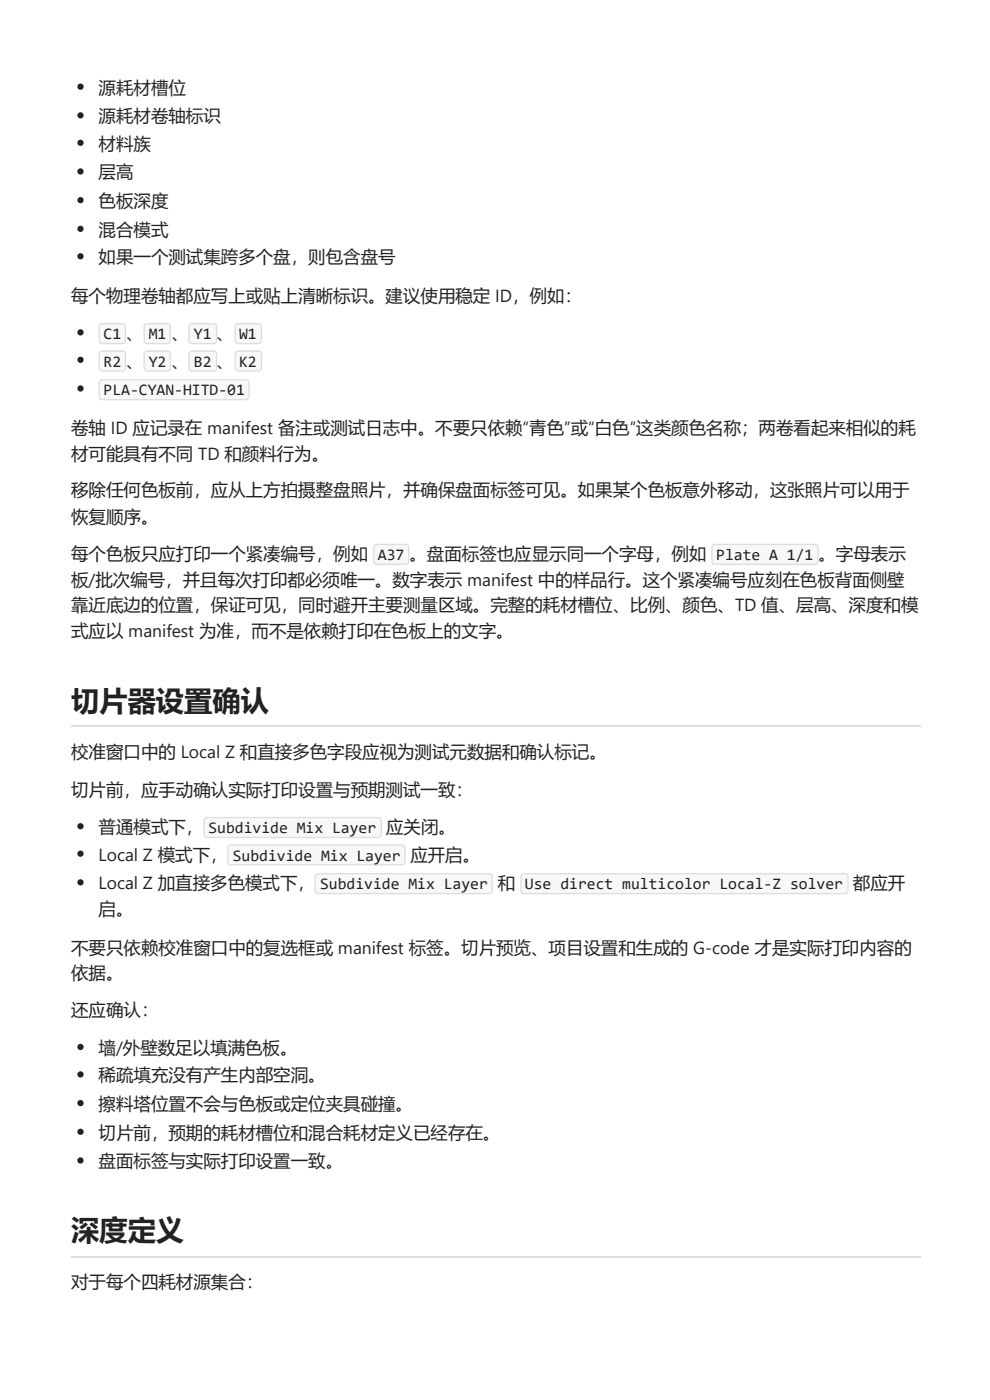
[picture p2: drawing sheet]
<svg xmlns="http://www.w3.org/2000/svg" width="210mm" height="297mm" viewBox="0 0 210 297" stroke-linecap="round" stroke-linejoin="round" font-family="sans-serif">
<path d="M15.1 154.1h180M15.1 266.6h180" fill="none" stroke="#d8dee4" stroke-width=".26"/>
<g fill="#1f2328">
<circle cx="17.1" cy="18.4" r=".66"/>
<circle cx="17.1" cy="24.5" r=".66"/>
<circle cx="17.1" cy="30.3" r=".66"/>
<circle cx="17.1" cy="36.4" r=".66"/>
<circle cx="17.1" cy="42.5" r=".66"/>
<circle cx="17.1" cy="48.6" r=".66"/>
<circle cx="17.1" cy="54.4" r=".66"/>
<circle cx="17.1" cy="70.5" r=".66"/>
</g>
<path d="M21.1 68.8l.6-.3h4.2a.79 .79 0 0 1 .8 .8v2.9a.79 .79 0 0 1-.8 .8h-4.2a.79 .79 0 0 1-.8-.8v-2.9z" fill="#f6f8fa"/>
<path d="M21.2 68.9l.5-.2h4.2a.66 .66 0 0 1 .7 .6v2.9a.66 .66 0 0 1-.7 .7h-4.2a.66 .66 0 0 1-.7-.7v-2.9z" fill="none" stroke="#d8dee4" stroke-width=".26"/>
<path d="M30.7 68.8l.5-.3h4.3a.79 .79 0 0 1 .7 .8v2.9a.79 .79 0 0 1-.7 .8h-4.3a.79 .79 0 0 1-.8-.8v-2.9z" fill="#f6f8fa"/>
<path d="M30.8 68.9l.4-.2h4.3a.66 .66 0 0 1 .6 .6v2.9a.66 .66 0 0 1-.6 .7h-4.3a.66 .66 0 0 1-.6-.7v-2.9z" fill="none" stroke="#d8dee4" stroke-width=".26"/>
<path d="M40.2 68.8l.5-.3h4.5a.79 .79 0 0 1 .8 .8v2.9a.79 .79 0 0 1-.8 .8h-4.5a.79 .79 0 0 1-.7-.8v-2.9z" fill="#f6f8fa"/>
<path d="M40.3 68.9l.4-.2h4.5a.66 .66 0 0 1 .7 .6v2.9a.66 .66 0 0 1-.7 .7h-4.5a.66 .66 0 0 1-.6-.7v-2.9z" fill="none" stroke="#d8dee4" stroke-width=".26"/>
<path d="M50 68.8l.5-.3h4.3a.79 .79 0 0 1 .8 .8v2.9a.79 .79 0 0 1-.8 .8h-4.3a.79 .79 0 0 1-.8-.8v-2.9z" fill="#f6f8fa"/>
<path d="M50.1 68.9l.4-.2h4.3a.66 .66 0 0 1 .6 .6v2.9a.66 .66 0 0 1-.6 .7h-4.3a.66 .66 0 0 1-.6-.7v-2.9z" fill="none" stroke="#d8dee4" stroke-width=".26"/>
<circle cx="17.1" cy="76.3" r=".66" fill="#1f2328"/>
<path d="M21.1 74.6l.6-.3h4.2a.79 .79 0 0 1 .8 .8v3a.79 .79 0 0 1-.8 .7h-4.2a.79 .79 0 0 1-.8-.7v-3z" fill="#f6f8fa"/>
<path d="M21.2 74.7l.5-.2h4.2a.66 .66 0 0 1 .7 .6v3a.66 .66 0 0 1-.7 .6h-4.2a.66 .66 0 0 1-.7-.6v-3z" fill="none" stroke="#d8dee4" stroke-width=".26"/>
<path d="M30.7 74.6l.5-.3h4.3a.79 .79 0 0 1 .7 .8v3a.79 .79 0 0 1-.7 .7h-4.3a.79 .79 0 0 1-.8-.7v-3z" fill="#f6f8fa"/>
<path d="M30.8 74.7l.4-.2h4.3a.66 .66 0 0 1 .6 .6v3a.66 .66 0 0 1-.6 .6h-4.3a.66 .66 0 0 1-.6-.6v-3z" fill="none" stroke="#d8dee4" stroke-width=".26"/>
<path d="M40.2 74.6l.5-.3h4.5a.79 .79 0 0 1 .8 .8v3a.79 .79 0 0 1-.8 .7h-4.5a.79 .79 0 0 1-.7-.7v-3z" fill="#f6f8fa"/>
<path d="M40.3 74.7l.4-.2h4.5a.66 .66 0 0 1 .7 .6v3a.66 .66 0 0 1-.7 .6h-4.5a.66 .66 0 0 1-.6-.6v-3z" fill="none" stroke="#d8dee4" stroke-width=".26"/>
<path d="M50 74.6l.5-.3h4.3a.79 .79 0 0 1 .8 .8v3a.79 .79 0 0 1-.8 .7h-4.3a.79 .79 0 0 1-.8-.7v-3z" fill="#f6f8fa"/>
<path d="M50.1 74.7l.4-.2h4.3a.66 .66 0 0 1 .6 .6v3a.66 .66 0 0 1-.6 .6h-4.3a.66 .66 0 0 1-.6-.6v-3z" fill="none" stroke="#d8dee4" stroke-width=".26"/>
<circle cx="17.1" cy="82.4" r=".66" fill="#1f2328"/>
<path d="M21.1 80.7l.6-.3h30.4a.79 .79 0 0 1 .8 .8v2.9a.79 .79 0 0 1-.8 .8h-30.4a.79 .79 0 0 1-.8-.8v-2.9z" fill="#f6f8fa"/>
<path d="M21.2 80.8l.5-.2h30.4a.66 .66 0 0 1 .7 .6v2.9a.66 .66 0 0 1-.7 .7h-30.4a.66 .66 0 0 1-.7-.7v-2.9z" fill="none" stroke="#d8dee4" stroke-width=".26"/>
<path d="M79.3 115.6l.6-.2h6.1a.79 .79 0 0 1 .8 .8v2.9a.79 .79 0 0 1-.8 .8h-6.1a.79 .79 0 0 1-.8-.8v-2.9z" fill="#f6f8fa"/>
<path d="M79.4 115.7l.5-.2h6.1a.66 .66 0 0 1 .7 .7v2.9a.66 .66 0 0 1-.7 .6h-6.1a.66 .66 0 0 1-.7-.6v-2.9z" fill="none" stroke="#d8dee4" stroke-width=".26"/>
<path d="M151 115.6l.6-.2h21.2a.79 .79 0 0 1 .8 .8v2.9a.79 .79 0 0 1-.8 .8h-21.2a.79 .79 0 0 1-.8-.8v-2.9z" fill="#f6f8fa"/>
<path d="M151.1 115.7l.5-.2h21.2a.66 .66 0 0 1 .6 .7v2.9a.66 .66 0 0 1-.6 .6h-21.2a.66 .66 0 0 1-.7-.6v-2.9z" fill="none" stroke="#d8dee4" stroke-width=".26"/>
<circle cx="17.1" cy="175.3" r=".66" fill="#1f2328"/>
<path d="M43.4 173.5l.5-.2h36.3a.79 .79 0 0 1 .8 .8v2.9a.79 .79 0 0 1-.8 .8h-36.3a.79 .79 0 0 1-.8-.8v-2.9z" fill="#f6f8fa"/>
<path d="M43.5 173.6l.4-.2h36.3a.66 .66 0 0 1 .6 .7v2.9a.66 .66 0 0 1-.6 .7h-36.3a.66 .66 0 0 1-.6-.7v-2.9z" fill="none" stroke="#d8dee4" stroke-width=".26"/>
<circle cx="17.1" cy="181.1" r=".66" fill="#1f2328"/>
<path d="M48.4 179.4l.5-.3h36.3a.79 .79 0 0 1 .8 .8v2.9a.79 .79 0 0 1-.8 .8h-36.3a.79 .79 0 0 1-.7-.8v-2.9z" fill="#f6f8fa"/>
<path d="M48.5 179.4l.4-.1h36.3a.66 .66 0 0 1 .7 .6v2.9a.66 .66 0 0 1-.7 .7h-36.3a.66 .66 0 0 1-.6-.7v-2.9z" fill="none" stroke="#d8dee4" stroke-width=".26"/>
<circle cx="17.1" cy="187.2" r=".66" fill="#1f2328"/>
<path d="M66.9 185.4l.6-.2h36.2a.79 .79 0 0 1 .8 .8v2.9a.79 .79 0 0 1-.8 .8h-36.2a.79 .79 0 0 1-.8-.8v-2.9z" fill="#f6f8fa"/>
<path d="M67 185.5l.5-.2h36.2a.66 .66 0 0 1 .7 .7v2.9a.66 .66 0 0 1-.7 .7h-36.2a.66 .66 0 0 1-.7-.7v-2.9z" fill="none" stroke="#d8dee4" stroke-width=".26"/>
<path d="M110.6 185.4l.5-.2h68a.79 .79 0 0 1 .8 .8v2.9a.79 .79 0 0 1-.8 .8h-68a.79 .79 0 0 1-.8-.8v-2.9z" fill="#f6f8fa"/>
<path d="M110.7 185.5l.4-.2h68a.66 .66 0 0 1 .7 .7v2.9a.66 .66 0 0 1-.7 .7h-68a.66 .66 0 0 1-.6-.7v-2.9z" fill="none" stroke="#d8dee4" stroke-width=".26"/>
<g fill="#1f2328">
<circle cx="17.1" cy="222.1" r=".66"/>
<circle cx="17.1" cy="227.9" r=".66"/>
<circle cx="17.1" cy="234" r=".66"/>
<circle cx="17.1" cy="240.1" r=".66"/>
<circle cx="17.1" cy="246.2" r=".66"/>
</g>
<g font-size="6" fill="#1f2328">
<text x="15.1" y="150.8">切片器设置确认</text>
<text x="15.1" y="263">深度定义</text>
</g>
<g font-size="3.7" fill="#1f2328">
<text x="20.9" y="19.8">源耗材槽位</text>
<text x="20.9" y="25.9">源耗材卷轴标识</text>
<text x="20.9" y="31.8">材料族</text>
<text x="20.9" y="37.8">层高</text>
<text x="20.9" y="43.9">色板深度</text>
<text x="20.9" y="50">混合模式</text>
<text x="20.9" y="55.8">如果一个测试集跨多个盘，则包含盘号</text>
<text x="15.1" y="64">每个物理卷轴都应写上或贴上清晰标识。建议使用稳定 ID，例如：</text>
<text x="26.8" y="72">、</text>
<text x="36.3" y="72">、</text>
<text x="45.9" y="72">、</text>
<text x="26.8" y="77.8">、</text>
<text x="36.3" y="77.8">、</text>
<text x="45.9" y="77.8">、</text>
<text x="15.1" y="92.1">卷轴 ID 应记录在 manifest 备注或测试日志中。不要只依赖“青色”或“白色”这类颜色名称；两卷看起来相似的耗</text>
<text x="15.1" y="97.6">材可能具有不同 TD 和颜料行为。</text>
<text x="15.1" y="105.3">移除任何色板前，应从上方拍摄整盘照片，并确保盘面标签可见。如果某个色板意外移动，这张照片可以用于</text>
<text x="15.1" y="110.9">恢复顺序。</text>
<text x="15.1" y="118.8">每个色板只应打印一个紧凑编号，例如</text>
<text x="86.8" y="118.8">。盘面标签也应显示同一个字母，例如</text>
<text x="173.5" y="118.8">。字母表示</text>
<text x="15.1" y="124.4">板/批次编号，并且每次打印都必须唯一。数字表示 manifest 中的样品行。这个紧凑编号应刻在色板背面侧壁</text>
<text x="15.1" y="129.6">靠近底边的位置，保证可见，同时避开主要测量区域。完整的耗材槽位、比例、颜色、TD 值、层高、深度和模</text>
<text x="15.1" y="135.2">式应以 manifest 为准，而不是依赖打印在色板上的文字。</text>
<text x="15.1" y="160.9">校准窗口中的 Local Z 和直接多色字段应视为测试元数据和确认标记。</text>
<text x="15.1" y="168.8">切片前，应手动确认实际打印设置与预期测试一致：</text>
<text x="20.9" y="176.7">普通模式下，</text>
<text x="81.9" y="176.7">应关闭。</text>
<text x="20.9" y="182.6">Local Z 模式下，</text>
<text x="87" y="182.6">应开启。</text>
<text x="20.9" y="188.6">Local Z 加直接多色模式下，</text>
<text x="105.5" y="188.6">和</text>
<text x="180.8" y="188.6">都应开</text>
<text x="20.9" y="194.2">启。</text>
<text x="15.1" y="202.4">不要只依赖校准窗口中的复选框或 manifest 标签。切片预览、项目设置和生成的 G-code 才是实际打印内容的</text>
<text x="15.1" y="207.7">依据。</text>
<text x="15.1" y="215.6">还应确认：</text>
<text x="20.9" y="223.6">墙/外壁数足以填满色板。</text>
<text x="20.9" y="229.4">稀疏填充没有产生内部空洞。</text>
<text x="20.9" y="235.5">擦料塔位置不会与色板或定位夹具碰撞。</text>
<text x="20.9" y="241.6">切片前，预期的耗材槽位和混合耗材定义已经存在。</text>
<text x="20.9" y="247.7">盘面标签与实际打印设置一致。</text>
<text x="15.1" y="273.3">对于每个四耗材源集合：</text>
</g>
<g font-size="3.4" fill="#1f2328">
<text x="22" y="72">C1</text>
<text x="31.5" y="72">M1</text>
<text x="41.1" y="72">Y1</text>
<text x="50.7" y="72">W1</text>
<text x="22" y="77.8">R2</text>
<text x="31.5" y="77.8">Y2</text>
<text x="41.1" y="77.8">B2</text>
<text x="50.7" y="77.8">K2</text>
<text x="22" y="83.9">PLA-CYAN-HITD-01</text>
<text x="80.1" y="118.8">A37</text>
<text x="151.9" y="118.8">Plate A 1/1</text>
<text x="44.2" y="176.7">Subdivide Mix Layer</text>
<text x="49.3" y="182.6">Subdivide Mix Layer</text>
<text x="67.8" y="188.6">Subdivide Mix Layer</text>
<text x="111.3" y="188.6">Use direct multicolor Local-Z solver</text>
</g>
</svg>
